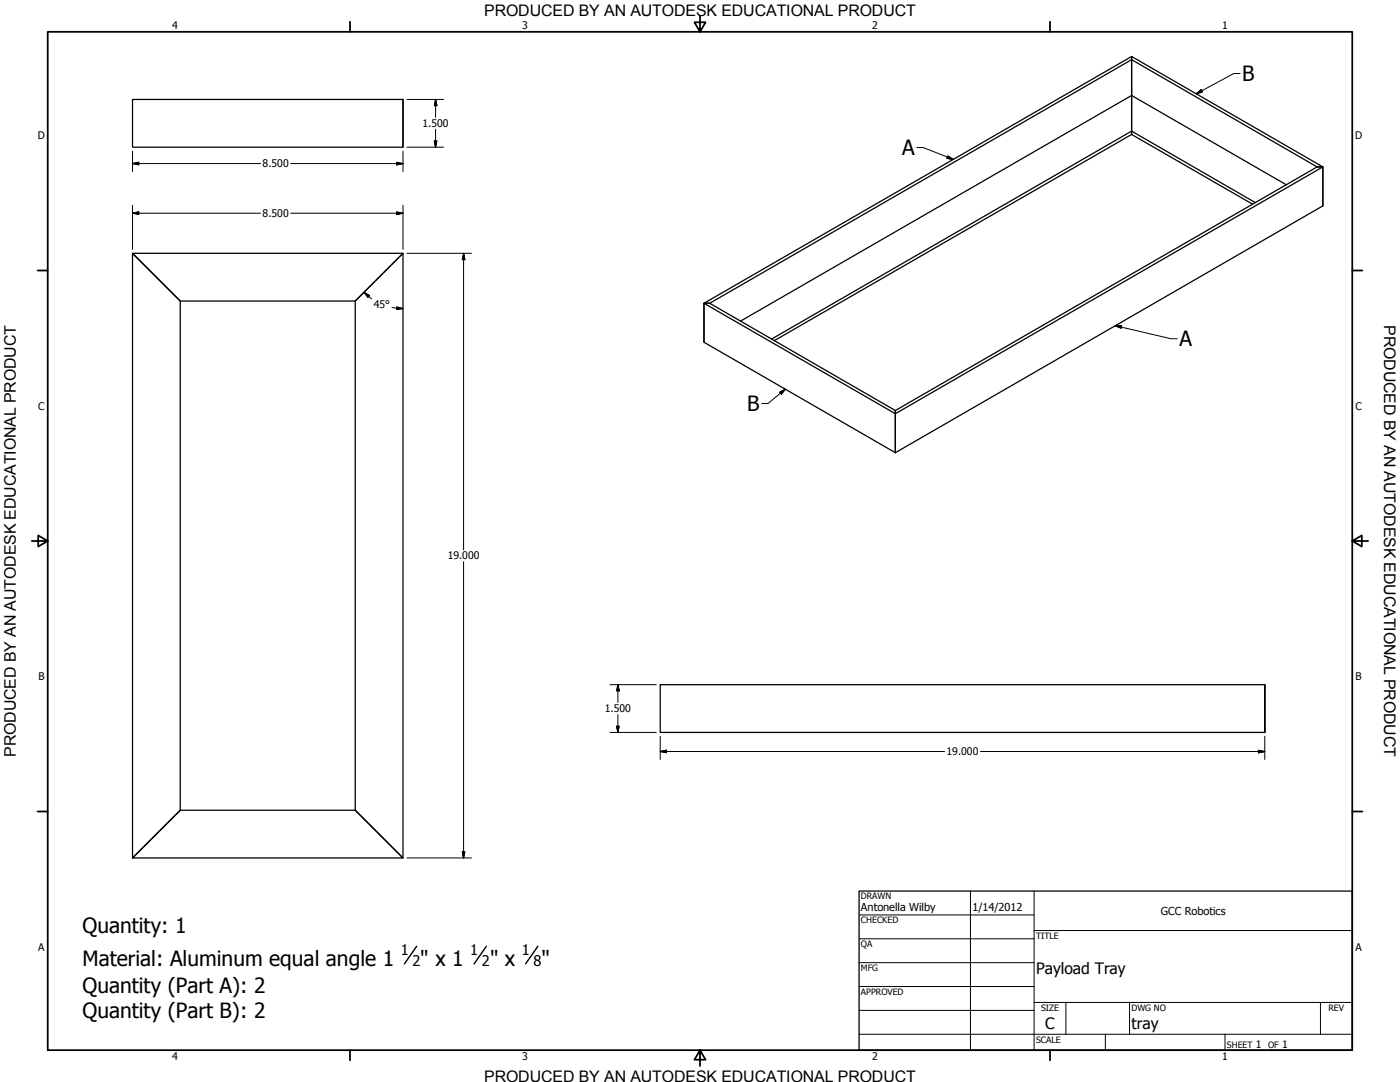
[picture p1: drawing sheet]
<svg xmlns="http://www.w3.org/2000/svg" width="559mm" height="432mm" viewBox="0 0 559 432" stroke-linecap="round" stroke-linejoin="round" font-family="sans-serif">
<!-- layer: Visible (ANSI) -->
<g fill="none" stroke="#000" stroke-width=".51">
<path d="M52.9 39.7h107.9v19h-107.9zM160.8 39.7v19M451.7 38.1v15.6M451.7 22.5v15.6M451.7 22.5v31.2M451.7 38.1l-156.1 90M451.7 38.1l61.7 35.6M451.7 53.7l-142.6 82.3M451.7 53.7l48.2 27.8M525.7 66.6l-74-42.8-168.4 97.2h-2.3v15.6M525.7 66.6h2.3v15.6l-170.6 98.5M525.7 66.6l-168.3 97.2v16.9"/>
<path d="M501 80.8l-49.3-28.5-143.7 83M52.9 101.1l19 19v203.2l-19 19.1zM52.9 101.1h107.9l-19 19h-69.9zM141.8 120.1l19-19v241.3l-19-19.1zM281 121h2.3l74.1 42.8v16.9l-76.4-44.1zM281 121l170.7-98.5 76.3 44.1-170.6 98.5zM504.8 273.2h-241.3v19.1h241.3M504.8 292.3v-19.1v19.1M52.9 342.4l19-19.1h69.9l19 19.1z"/>
</g>
<!-- layer: Border (ANSI) -->
<g fill="none" stroke="#000" stroke-width=".7">
<path d="M19 12.7h520.8v406.4h-520.8zM139.7 8.6v4.1M279.4 6.3v6.4l-2.2-3.8h4.4l-2.2 3.8M419.1 8.6v4.1M15 107.9h4M539.8 107.9h4M12.7 215.9h6.3l-3.8-2.2v4.4l3.8-2.2M539.8 215.9l3.8 2.2v-4.4l-3.8 2.2h6.3M15 323.8h4M539.8 323.8h4M139.7 419.1v4.1M279.4 419.1l2.2 3.8h-4.4l2.2-3.8v6.3"/>
<path d="M419.1 419.1v4.1"/>
</g>
<!-- layer: Title (ANSI) -->
<g fill="none" stroke="#000" stroke-width=".4">
<path d="M387.3 355.6v63.5M412.7 355.6v63.5M342.9 365.1h69.8M342.9 374.6h69.8M412.7 371.3h127.1M342.9 384.2h69.8M342.9 393.7h69.8M342.9 412.7h196.9M342.9 403.2h69.8M412.7 400h127.1M425.4 400v12.7M441.2 412.7v6.4"/>
<path d="M450.8 400v12.7M488.9 412.7v6.4M527 400v12.7"/>
</g>
<path d="M342.9 355.6h196.9v63.5h-196.9z" fill="none" stroke="#000" stroke-width=".51"/>
<!-- layer: Dimension (ANSI) -->
<g fill="none" stroke="#000" stroke-width=".4">
<path d="M162.4 39.7h14.6M173.9 39.7l.5 2.5h-1zM173.9 39.7v7.1M162.4 58.7h14.6M173.4 56.3h1l-.5 2.4zM173.9 51.6v7.1M52.9 65.3l2.5-.5v1zM52.9 60.3v8.2M52.9 65.3h51.1M116 65.3h44.8M158.3 64.8l2.5 .5-2.5 .5zM160.8 60.3v8.2"/>
<path d="M52.9 85.1l2.5-.5v1zM52.9 85.1h51.1M52.9 81.9v17.6M116 85.1h44.8M158.3 84.6l2.5 .5-2.5 .5zM160.8 81.9v17.6M145.3 116.6l2.1 1.4-.6 .7zM145.3 116.6l3 2.6M162.4 101.1h25.8M185 101.1l.5 2.5h-1zM185 101.1v118.3M156.5 122.7l1.8 .3"/>
<path d="M158.3 122.9l2.5 .2M158.4 122.5l2.4 .6-2.5 .3zM185 224.2v118.2M243.5 273.2h18.4M246.6 273.2l.5 2.5h-1zM246.6 273.2v7.2M243.5 292.3h18.4M246.1 289.8h1l-.5 2.5zM246.6 285.2v7.1M263.5 299.9l2.5-.5v1zM263.5 299.9h113.5M263.5 293.9v9.2"/>
<path d="M391.3 299.9h113.5M502.3 299.4l2.5 .5-2.5 .5zM504.8 293.9v9.2M184.5 339.9h1l-.5 2.5zM162.4 342.4h25.8"/>
</g>
<g fill="#000" stroke="#000" stroke-width=".4">
<path d="M173.4 56.3l.5 2.4zM173.4 56.3h1l-.5 2.4zM173.9 39.7l.5 2.5zM173.9 39.7l.5 2.5h-1zM52.9 65.3l2.5-.5zM52.9 65.3l2.5-.5v1zM158.3 65.8l2.5-.5zM158.3 64.8l2.5 .5-2.5 .5zM52.9 85.1l2.5-.5zM52.9 85.1l2.5-.5v1zM158.3 85.6l2.5-.5zM158.3 84.6l2.5 .5-2.5 .5z"/>
<path d="M145.3 116.6l2.1 1.4zM145.3 116.6l2.1 1.4-.6 .7zM185 101.1l.5 2.5zM185 101.1l.5 2.5h-1zM158.3 123.4l2.5-.3zM158.4 122.5l2.4 .6-2.5 .3zM246.6 273.2l.5 2.5zM246.6 273.2l.5 2.5h-1zM246.1 289.8l.5 2.5zM246.1 289.8h1l-.5 2.5zM263.5 299.9l2.5-.5zM263.5 299.9l2.5-.5v1z"/>
<path d="M502.3 300.4l2.5-.5zM502.3 299.4l2.5 .5-2.5 .5zM184.5 339.9l.5 2.5zM184.5 339.9h1l-.5 2.5z"/>
</g>
<!-- layer: Symbol (ANSI) -->
<path d="M166.3 377.6l-4.9 7.1M194.1 377.6l-4.9 7.1M214.7 377.6l-4.9 7" fill="none" stroke="#000" stroke-width=".57"/>
<path d="M477.5 37.5l1.9-1.7 .5 .9zM495 29.3h-2.6l-14.9 8.2M366 58.9h2.4l12.1 4.7M378.3 62.2l2.2 1.4-2.5-.4zM445.1 130h2.6l-.2 1zM445.1 130l22.3 5.2h2.5M311.2 156.5l2.2-1.2-1.6 2zM313.4 155.3l-6.9 5.7h-2.5" fill="none" stroke="#000" stroke-width=".4"/>
<path d="M477.5 37.5l1.9-1.7zM477.5 37.5l1.9-1.7 .5 .9zM378 63.2l2.5 .4zM378.3 62.2l2.2 1.4-2.5-.4zM445.1 130h2.6zM445.1 130h2.6l-.2 1zM313.4 155.3l-1.6 2zM311.2 156.5l2.2-1.2-1.6 2z" fill="#000" stroke="#000" stroke-width=".4"/>
<g font-size="8.4">
<text x="495.7" y="32.4">B</text>
<text x="360" y="61.9">A</text>
<text x="470.7" y="138.2">A</text>
<text x="298.3" y="164.1">B</text>
<text x="33" y="372.2">Quantity: 1</text>
<text x="33" y="385.5">Material: Aluminum equal angle 1</text>
<text x="167.8" y="385.5">&quot; x 1</text>
<text x="195.6" y="385.5">&quot; x</text>
<text x="216.2" y="385.5">&quot;</text>
<text x="33" y="396.2">Quantity (Part A): 2</text>
<text x="33" y="406.2">Quantity (Part B): 2</text>
</g>
<g font-size="6.4">
<text x="552.4" y="129.8" transform="rotate(90 552.4 129.8)">PRODUCED BY AN AUTODESK EDUCATIONAL PRODUCT</text>
<text x="6.3" y="302" transform="rotate(-90 6.3 302)">PRODUCED BY AN AUTODESK EDUCATIONAL PRODUCT</text>
</g>
<g font-size="6.3">
<text x="193.3" y="6.3">PRODUCED BY AN AUTODESK EDUCATIONAL PRODUCT</text>
<text x="413.5" y="388.6">Payload Tray</text>
<text x="417.2" y="410.6">C</text>
<text x="451.6" y="410.7">tray</text>
<text x="193.3" y="431.8">PRODUCED BY AN AUTODESK EDUCATIONAL PRODUCT</text>
</g>
<g font-size="5.8">
<text x="160" y="381.1">1</text>
<text x="187.7" y="381.1">1</text>
<text x="208.3" y="381.1">1</text>
<text x="164.6" y="385.5">2</text>
<text x="192.3" y="385.5">2</text>
<text x="212.9" y="385.5">8</text>
</g>
<g font-size="4.4">
<text x="343.7" y="363.5">Antonella Wilby</text>
<text x="388.1" y="363.7">1/14/2012</text>
<text x="463.4" y="365.1">GCC Robotics</text>
</g>
<g font-size="4.2">
<text x="68.7" y="11.7">4</text>
<text x="208.4" y="11.7">3</text>
<text x="348.1" y="11.7">2</text>
<text x="487.8" y="11.7">1</text>
<text x="168.7" y="50.7">1.500</text>
<text x="15.1" y="55.5">D</text>
<text x="540.9" y="55.5">D</text>
<text x="104.8" y="66.8">8.500</text>
<text x="104.8" y="86.6">8.500</text>
<text x="149.2" y="122.9">45°</text>
<text x="15.2" y="163.4">C</text>
<text x="541" y="163.4">C</text>
<text x="178.7" y="223.3">19.000</text>
<text x="15.3" y="271.4">B</text>
<text x="541.1" y="271.4">B</text>
<text x="241.4" y="284.3">1.500</text>
<text x="377.8" y="301.4">19.000</text>
<text x="15.2" y="379.3">A</text>
<text x="541" y="379.3">A</text>
<text x="501.3" y="418.3">1</text>
<text x="511.8" y="418.3">1</text>
<text x="68.7" y="423.2">4</text>
<text x="208.4" y="423.2">3</text>
<text x="348.1" y="423.2">2</text>
<text x="487.8" y="423.2">1</text>
</g>
<g font-size="3.5">
<text x="343.7" y="358.9">DRAWN</text>
<text x="343.7" y="368.5">CHECKED</text>
<text x="413.5" y="374.6">TITLE</text>
<text x="343.7" y="378">QA</text>
<text x="343.7" y="387.5">MFG</text>
<text x="343.7" y="397.1">APPROVED</text>
<text x="415.5" y="403.4">SIZE</text>
<text x="451.6" y="403.4">DWG NO</text>
<text x="530.3" y="403.4">REV</text>
<text x="413.5" y="416.1">SCALE</text>
<text x="489.7" y="418.3">SHEET</text>
<text x="506.2" y="418.3">OF</text>
</g>
</svg>
